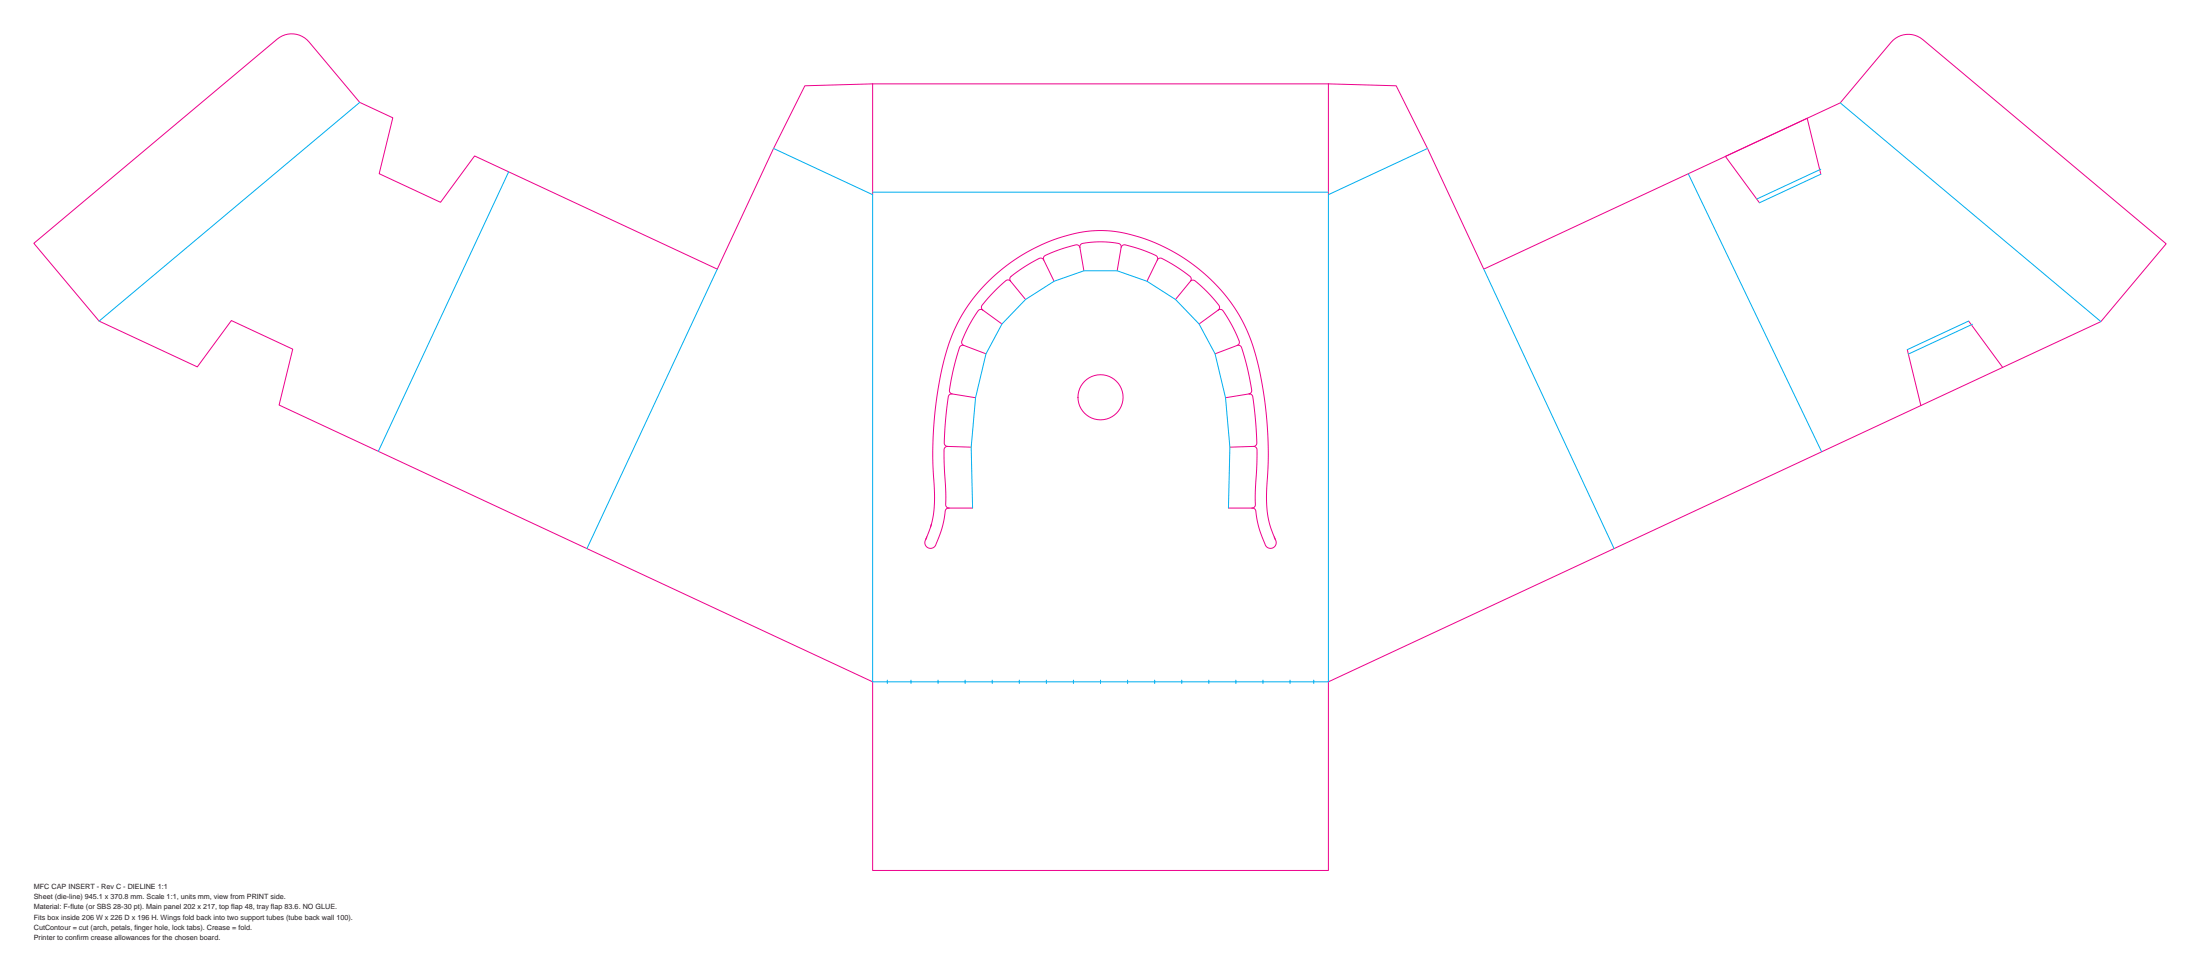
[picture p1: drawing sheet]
<svg xmlns="http://www.w3.org/2000/svg" width="975mm" height="431mm" viewBox="0 0 975 431" stroke-linecap="round" stroke-linejoin="round" font-family="sans-serif">
<!-- layer: CUT - CutContour -->
<g fill="none" stroke="#ed028c" stroke-width=".44">
<path d="M386.8 37.2l-30.1 .8-13.8 27.8-25 53.5-107.6-50.2-15 20.6-27.2-12.7 6-24.8-14.7-6.8-22.4-26.8a10 10 0 0 0-14.1-1.3l-107.9 90.5 28.9 34.5 43.6 20.3 15.1-20.5 27.1 12.6-6 24.8 263.1 122.7v83.6h202v-83.6l262.6-122.5M386.8 37.2h202M386.8 37.2v49.1M588.8 37.2l30 .8 13.9 27.8 24.9 53.5 129.8-60.6M588.8 37.2v49.1M787.4 58.7l-22.7 10.6 15.1 20.6M801 52.4l-13.6 6.3M801 52.4l14.6-6.8 22.5-26.8a10 10 0 0 1 14.1-1.3l107.9 90.6-28.9 34.4-79.8 37.2M801 52.4l6 24.8M462.6 115.2l-1.2-.8a51.1 51.1 0 0 0-13.7 8.7l.2 1.5M462.6 115.2l4.6 9.5M478.6 109.7l-.5-.8a6.5 6.5 0 0 0-4.9 .6l-1.9 .6a28.2 28.2 0 0 0-8.7 3.8v1.3"/>
<path d="M496.9 109.6l-.3-1.3a28.2 28.2 0 0 0-10.8-1.1l-6 .7-1 .8-.2 .9 1.8 10.4M513 115.2v-1.1a2.68 2.68 0 0 0-2.2-1.5l-8.1-3-3.9-1.1-1.1 .1-.8 1.1-1.7 10.3M513 115.2l1.2-.8a44.5 44.5 0 0 1 13.7 8.7l-.3 1.5M513 115.2l-4.6 9.5M435.6 137.4l-.9-.3a6.8 6.8 0 0 0-3.4 4l-.6 1.1a40 40 0 0 0-4.5 9.7l1 1.2M435.6 137.4l8.5 6.2M447.9 124.6l-1.4-.5a52.2 52.2 0 0 0-11.5 11.9l.6 1.4M447.9 124.6l6.6 8.1M521 132.7l6.7-8.2 1.3-.3a47.3 47.3 0 0 1 11.5 11.8l-.5 1.4M540 137.4l1.5-.2a47.3 47.3 0 0 1 7.8 14.7l-.9 1.2M540 137.4l-8.5 6.2M437 156.8l-9.8-3.7-1.5 .3a79.2 79.2 0 0 0-4.8 20.3l1 .9 10.5 1.7"/>
<path d="M538.5 156.8l9.8-3.7 1.5 .3a75.5 75.5 0 0 1 4.9 20.2l-1.2 1 1.4 .5a113.2 113.2 0 0 1 2 22l-1.3 .7M845.3 155l6.1 24.7M872.5 142.3l15.1 20.5M422 174.6l-1.4 .5a109.1 109.1 0 0 0-1.9 22l1.3 .7M553.5 174.6l-10.3 1.7M420 197.8l-1.1 .5-.5 1 .8 20.4a8.1 8.1 0 0 0 .5 5.1l.9 .4M420 197.8l10.5 .4M545.1 198.2l10.5-.4 .9 .3 .5 .6 .1 6-.7 13.2v5.9l-.5 1-1 .4M410.8 238l-.5 1M412.4 233.6l-1.6 4.4M412.8 232.4l-.4 1.2M412.8 232.4a43.6 43.6 0 0 0 1.4-12.6l-.7-14.7v-9a149.7 149.7 0 0 1 8.9-48.6 77.5 77.5 0 0 1 63.3-45.3 71.3 71.3 0 0 1 44.4 16.1 73.8 73.8 0 0 1 28.5 47.6 187.8 187.8 0 0 1 2.7 53.9 40.7 40.7 0 0 0 3.5 18.2"/>
<path d="M420.6 225.2l-1 .3-.6 .8a42 42 0 0 1-4.9 16.1 2.56 2.56 0 0 1-3.4 0 2.56 2.56 0 0 1-.4-3.4M420.6 225.2h10.5M544.5 225.2h10.4M554.9 225.2l1.1 .3 .6 .8a42.2 42.2 0 0 0 4.9 16.1 2.55 2.55 0 0 0 3.4 0 2.55 2.55 0 0 0 .3-3.4M564.8 238l.4 1"/>
<circle cx="487.8" cy="176.1" r="10"/>
</g>
<!-- layer: CREASE - Crease -->
<g fill="none" stroke="#00aeef" stroke-width=".44">
<path d="M159.4 45.4l-115.5 96.9M815.6 45.6l115.6 96.9M225.4 76.2l-57.7 123.8M342.9 65.8l43.9 20.5v215.9h202v-215.9l43.9-20.5M748.3 77l59.1 123.2M807 75l-28.4 13.2M807 77.2l-27.2 12.7M386.8 85.2h202M317.9 119.3l-57.8 123.8M657.6 119.3l57.8 123.8M872.5 142.3l-27.2 12.7M874.2 143.7l-28.4 13.2"/>
<path d="M431.1 225.2l-.6-27 1.9-21.9 4.6-19.5 7.1-13.2 10.4-10.9 12.7-8 13.2-4.7h14.8l13.2 4.7 12.6 8 10.5 10.9 7 13.2 4.7 19.5 1.9 21.9-.6 27M393.3 301.4v1.5M403.8 301.4v1.5M415.8 301.4v1.5M427.8 301.4v1.5M439.8 301.4v1.5M451.8 301.4v1.5M463.8 301.4v1.5M475.8 301.4v1.5M487.8 301.4v1.5M499.8 301.4v1.5M511.8 301.4v1.5"/>
<path d="M523.8 301.4v1.5M535.8 301.4v1.5M547.8 301.4v1.5M559.8 301.4v1.5M571.8 301.4v1.5M582.3 301.4v1.5"/>
</g>
<g font-size="3.2" fill="#231f20">
<text x="15" y="393.8">MFC CAP INSERT - Rev C - DIELINE 1:1</text>
<text x="15" y="398.4">Sheet (die-line) 945.1 x 370.8 mm. Scale 1:1, units mm, view from PRINT side.</text>
<text x="15" y="403">Material: F-flute (or SBS 28-30 pt). Main panel 202 x 217, top flap 48, tray flap 83.6. NO GLUE.</text>
<text x="15" y="407.6">Fits box inside 206 W x 226 D x 196 H. Wings fold back into two support tubes (tube back wall 100).</text>
<text x="15" y="412.2">CutContour = cut (arch, petals, finger hole, lock tabs). Crease = fold.</text>
<text x="15" y="416.8">Printer to confirm crease allowances for the chosen board.</text>
</g>
</svg>
